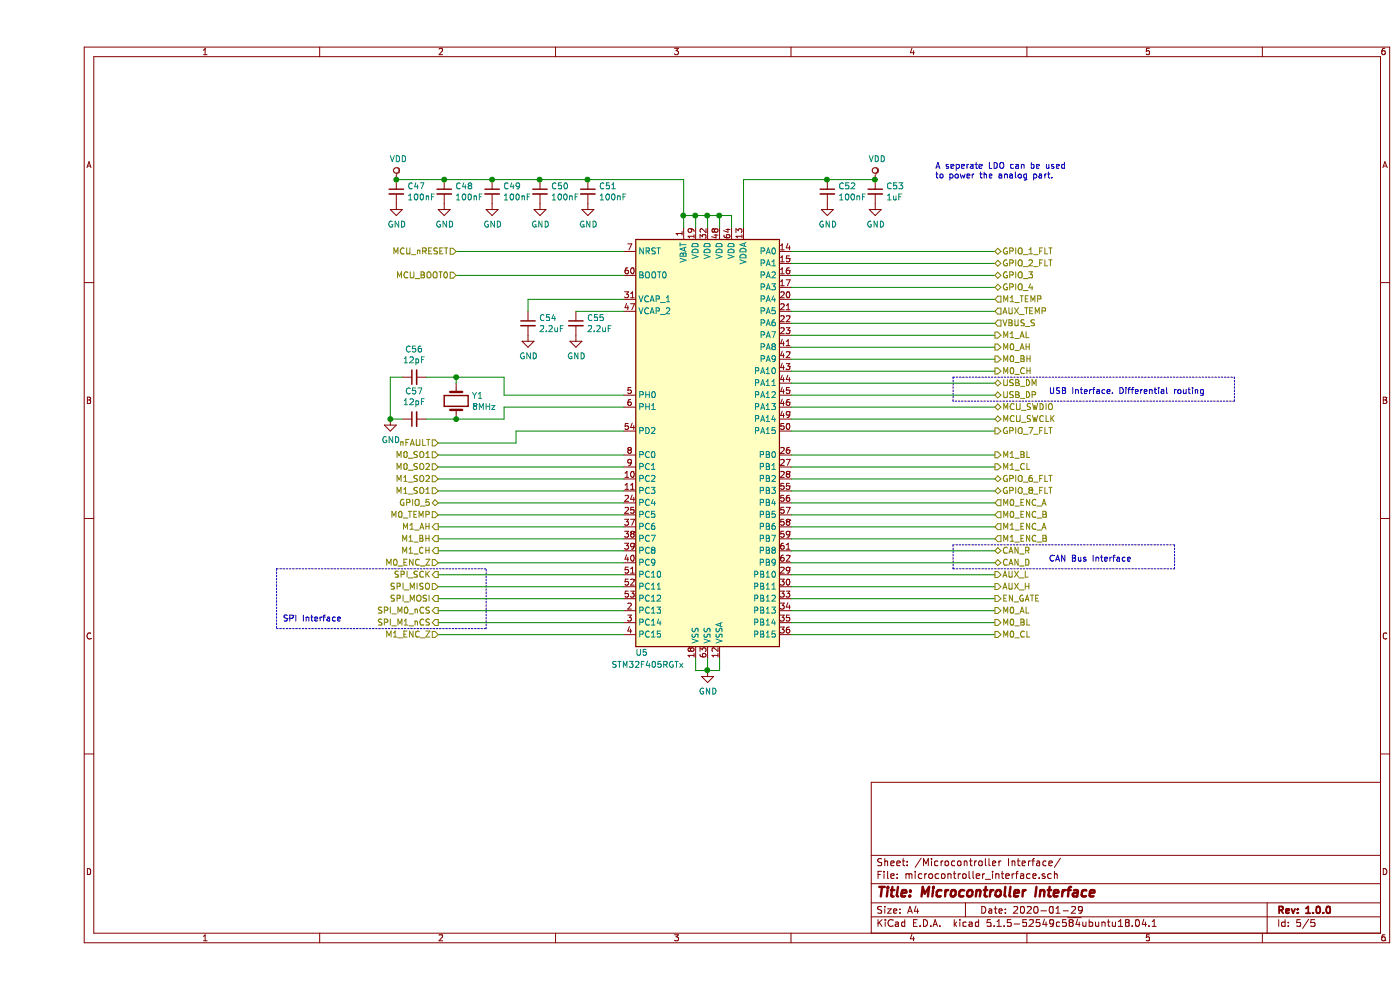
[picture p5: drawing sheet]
EESchema Schematic File Version 4
EELAYER 30 0
EELAYER END
$Descr A4 11693 8268
encoding utf-8
Sheet 5 5
Title "Microcontroller Interface"
Date "2020-01-29"
Rev "1.0.0"
Comp ""
Comment1 ""
Comment2 ""
Comment3 ""
Comment4 ""
$EndDescr
$Comp
L MCU_ST_STM32F4:STM32F405RGTx U5
U 1 1
P 5600 3700
F 0 "U5" H 5050 1950 50  0000 C CNN
F 1 "STM32F405RGTx" H 5100 1850 50  0000 C CNN
F 2 "Package_QFP:LQFP-64_10x10mm_P0.5mm" H 5000 2000 50  0001 R CNN
F 3 "http://www.st.com/st-web-ui/static/active/en/resource/technical/document/datasheet/DM00037051.pdf" H 5600 3700 50  0001 C CNN
	1    5600 3700
	1    0    0    -1  
$EndComp
$Comp
L power:GND #PWR0101
U 1 1
P 5600 5600
F 0 "#PWR0101" H 5600 5350 50  0001 C CNN
F 1 "GND" H 5605 5427 50  0000 C CNN
F 2 "" H 5600 5600 50  0001 C CNN
F 3 "" H 5600 5600 50  0001 C CNN
	1    5600 5600
	1    0    0    -1  
$EndComp
Wire Wire Line
	5500 5500 5500 5600
Wire Wire Line
	5500 5600 5600 5600
Wire Wire Line
	5600 5500 5600 5600
Connection ~ 5600 5600
Wire Wire Line
	5700 5500 5700 5600
Wire Wire Line
	5700 5600 5600 5600
$Comp
L Device:C_Small C47
U 1 1
P 3000 1600
F 0 "C47" H 3092 1646 50  0000 L CNN
F 1 "100nF" H 3092 1555 50  0000 L CNN
F 2 "Capacitor_SMD:C_0402_1005Metric" H 3000 1600 50  0001 C CNN
F 3 "~" H 3000 1600 50  0001 C CNN
	1    3000 1600
	1    0    0    -1  
$EndComp
$Comp
L Device:C_Small C48
U 1 1
P 3400 1600
F 0 "C48" H 3492 1646 50  0000 L CNN
F 1 "100nF" H 3492 1555 50  0000 L CNN
F 2 "Capacitor_SMD:C_0402_1005Metric" H 3400 1600 50  0001 C CNN
F 3 "~" H 3400 1600 50  0001 C CNN
	1    3400 1600
	1    0    0    -1  
$EndComp
$Comp
L Device:C_Small C49
U 1 1
P 3800 1600
F 0 "C49" H 3892 1646 50  0000 L CNN
F 1 "100nF" H 3892 1555 50  0000 L CNN
F 2 "Capacitor_SMD:C_0402_1005Metric" H 3800 1600 50  0001 C CNN
F 3 "~" H 3800 1600 50  0001 C CNN
	1    3800 1600
	1    0    0    -1  
$EndComp
$Comp
L Device:C_Small C50
U 1 1
P 4200 1600
F 0 "C50" H 4292 1646 50  0000 L CNN
F 1 "100nF" H 4292 1555 50  0000 L CNN
F 2 "Capacitor_SMD:C_0402_1005Metric" H 4200 1600 50  0001 C CNN
F 3 "~" H 4200 1600 50  0001 C CNN
	1    4200 1600
	1    0    0    -1  
$EndComp
$Comp
L Device:C_Small C51
U 1 1
P 4600 1600
F 0 "C51" H 4692 1646 50  0000 L CNN
F 1 "100nF" H 4692 1555 50  0000 L CNN
F 2 "Capacitor_SMD:C_0402_1005Metric" H 4600 1600 50  0001 C CNN
F 3 "~" H 4600 1600 50  0001 C CNN
	1    4600 1600
	1    0    0    -1  
$EndComp
$Comp
L Device:C_Small C53
U 1 1
P 7000 1600
F 0 "C53" H 7092 1646 50  0000 L CNN
F 1 "1uF" H 7092 1555 50  0000 L CNN
F 2 "Capacitor_SMD:C_0402_1005Metric" H 7000 1600 50  0001 C CNN
F 3 "~" H 7000 1600 50  0001 C CNN
	1    7000 1600
	1    0    0    -1  
$EndComp
$Comp
L Device:C_Small C52
U 1 1
P 6600 1600
F 0 "C52" H 6692 1646 50  0000 L CNN
F 1 "100nF" H 6692 1555 50  0000 L CNN
F 2 "Capacitor_SMD:C_0402_1005Metric" H 6600 1600 50  0001 C CNN
F 3 "~" H 6600 1600 50  0001 C CNN
	1    6600 1600
	1    0    0    -1  
$EndComp
Wire Wire Line
	3000 1500 3400 1500
Connection ~ 3400 1500
Wire Wire Line
	3400 1500 3800 1500
Connection ~ 3800 1500
Wire Wire Line
	3800 1500 4200 1500
Connection ~ 4200 1500
Wire Wire Line
	4200 1500 4600 1500
Wire Wire Line
	4600 1500 5400 1500
Wire Wire Line
	5400 1500 5400 1800
Connection ~ 4600 1500
Wire Wire Line
	5400 1800 5500 1800
Wire Wire Line
	5500 1800 5500 1900
Connection ~ 5400 1800
Wire Wire Line
	5400 1800 5400 1900
Wire Wire Line
	5500 1800 5600 1800
Wire Wire Line
	5600 1800 5600 1900
Connection ~ 5500 1800
Wire Wire Line
	5600 1800 5700 1800
Wire Wire Line
	5700 1800 5700 1900
Connection ~ 5600 1800
Wire Wire Line
	5700 1800 5800 1800
Wire Wire Line
	5800 1800 5800 1900
Connection ~ 5700 1800
Wire Wire Line
	6600 1500 5900 1500
Wire Wire Line
	5900 1500 5900 1900
Wire Wire Line
	7000 1500 6600 1500
Connection ~ 6600 1500
Text Notes 7500 1500 0    50   ~ 0
A seperate LDO can be used \nto power the analog part.
$Comp
L power:GND #PWR0104
U 1 1
P 6600 1700
F 0 "#PWR0104" H 6600 1450 50  0001 C CNN
F 1 "GND" H 6605 1527 50  0000 C CNN
F 2 "" H 6600 1700 50  0001 C CNN
F 3 "" H 6600 1700 50  0001 C CNN
	1    6600 1700
	1    0    0    -1  
$EndComp
$Comp
L power:GND #PWR0105
U 1 1
P 7000 1700
F 0 "#PWR0105" H 7000 1450 50  0001 C CNN
F 1 "GND" H 7005 1527 50  0000 C CNN
F 2 "" H 7000 1700 50  0001 C CNN
F 3 "" H 7000 1700 50  0001 C CNN
	1    7000 1700
	1    0    0    -1  
$EndComp
$Comp
L power:GND #PWR0106
U 1 1
P 4600 1700
F 0 "#PWR0106" H 4600 1450 50  0001 C CNN
F 1 "GND" H 4605 1527 50  0000 C CNN
F 2 "" H 4600 1700 50  0001 C CNN
F 3 "" H 4600 1700 50  0001 C CNN
	1    4600 1700
	1    0    0    -1  
$EndComp
$Comp
L power:GND #PWR0107
U 1 1
P 4200 1700
F 0 "#PWR0107" H 4200 1450 50  0001 C CNN
F 1 "GND" H 4205 1527 50  0000 C CNN
F 2 "" H 4200 1700 50  0001 C CNN
F 3 "" H 4200 1700 50  0001 C CNN
	1    4200 1700
	1    0    0    -1  
$EndComp
$Comp
L power:GND #PWR0108
U 1 1
P 3800 1700
F 0 "#PWR0108" H 3800 1450 50  0001 C CNN
F 1 "GND" H 3805 1527 50  0000 C CNN
F 2 "" H 3800 1700 50  0001 C CNN
F 3 "" H 3800 1700 50  0001 C CNN
	1    3800 1700
	1    0    0    -1  
$EndComp
$Comp
L power:GND #PWR0109
U 1 1
P 3400 1700
F 0 "#PWR0109" H 3400 1450 50  0001 C CNN
F 1 "GND" H 3405 1527 50  0000 C CNN
F 2 "" H 3400 1700 50  0001 C CNN
F 3 "" H 3400 1700 50  0001 C CNN
	1    3400 1700
	1    0    0    -1  
$EndComp
$Comp
L power:GND #PWR0110
U 1 1
P 3000 1700
F 0 "#PWR0110" H 3000 1450 50  0001 C CNN
F 1 "GND" H 3005 1527 50  0000 C CNN
F 2 "" H 3000 1700 50  0001 C CNN
F 3 "" H 3000 1700 50  0001 C CNN
	1    3000 1700
	1    0    0    -1  
$EndComp
Text HLabel 3500 2100 0    50   Input ~ 0
MCU_nRESET
$Comp
L Device:C_Small C55
U 1 1
P 4500 2700
F 0 "C55" H 4592 2746 50  0000 L CNN
F 1 "2.2uF" H 4592 2655 50  0000 L CNN
F 2 "Capacitor_SMD:C_0402_1005Metric" H 4500 2700 50  0001 C CNN
F 3 "~" H 4500 2700 50  0001 C CNN
	1    4500 2700
	1    0    0    -1  
$EndComp
$Comp
L Device:C_Small C54
U 1 1
P 4100 2700
F 0 "C54" H 4192 2746 50  0000 L CNN
F 1 "2.2uF" H 4192 2655 50  0000 L CNN
F 2 "Capacitor_SMD:C_0402_1005Metric" H 4100 2700 50  0001 C CNN
F 3 "~" H 4100 2700 50  0001 C CNN
	1    4100 2700
	1    0    0    -1  
$EndComp
Wire Wire Line
	4100 2600 4100 2500
Wire Wire Line
	4100 2500 4900 2500
Wire Wire Line
	4500 2600 4900 2600
$Comp
L Device:Crystal Y1
U 1 1
P 3500 3350
F 0 "Y1" V 3454 3481 50  0000 L CNN
F 1 "8MHz" V 3545 3481 50  0000 L CNN
F 2 "Crystal:Crystal_SMD_Abracon_ABM3-2Pin_5.0x3.2mm" H 3500 3350 50  0001 C CNN
F 3 "https://media.digikey.com/pdf/Data%20Sheets/AVX%20PDFs/CX5032GB0yyyyyH0HPQZ1_Series_Spec.pdf" H 3500 3350 50  0001 C CNN
F 4 "CX5032GB08000H0HPQZ1" V 3500 3350 50  0001 C CNN "MPN"
	1    3500 3350
	0    1    1    0   
$EndComp
$Comp
L Device:C_Small C57
U 1 1
P 3150 3500
F 0 "C57" V 3379 3500 50  0000 C CNN
F 1 "12pF" V 3288 3500 50  0000 C CNN
F 2 "Capacitor_SMD:C_0402_1005Metric" H 3150 3500 50  0001 C CNN
F 3 "~" H 3150 3500 50  0001 C CNN
	1    3150 3500
	0    -1   -1   0   
$EndComp
$Comp
L Device:C_Small C56
U 1 1
P 3150 3150
F 0 "C56" V 3379 3150 50  0000 C CNN
F 1 "12pF" V 3288 3150 50  0000 C CNN
F 2 "Capacitor_SMD:C_0402_1005Metric" H 3150 3150 50  0001 C CNN
F 3 "~" H 3150 3150 50  0001 C CNN
	1    3150 3150
	0    -1   -1   0   
$EndComp
Wire Wire Line
	3900 3150 3900 3300
Wire Wire Line
	3900 3300 4900 3300
Wire Wire Line
	3250 3150 3500 3150
Wire Wire Line
	3500 3200 3500 3150
Connection ~ 3500 3150
Wire Wire Line
	3500 3150 3900 3150
Wire Wire Line
	3250 3500 3500 3500
Wire Wire Line
	3900 3500 3900 3400
Wire Wire Line
	3900 3400 4900 3400
Connection ~ 3500 3500
Wire Wire Line
	3500 3500 3900 3500
$Comp
L power:GND #PWR0111
U 1 1
P 2950 3500
F 0 "#PWR0111" H 2950 3250 50  0001 C CNN
F 1 "GND" H 2955 3327 50  0000 C CNN
F 2 "" H 2950 3500 50  0001 C CNN
F 3 "" H 2950 3500 50  0001 C CNN
	1    2950 3500
	1    0    0    -1  
$EndComp
Wire Wire Line
	3050 3150 2950 3150
Wire Wire Line
	2950 3150 2950 3500
Wire Wire Line
	3050 3500 2950 3500
Connection ~ 2950 3500
Text HLabel 3500 2300 0    50   Input ~ 0
MCU_BOOT0
Text HLabel 3350 3800 0    50   Input ~ 0
M0_SO1
Text HLabel 3350 3900 0    50   Input ~ 0
M0_SO2
Text HLabel 3350 4000 0    50   Input ~ 0
M1_SO2
Text HLabel 3350 4100 0    50   Input ~ 0
M1_SO1
Text HLabel 3350 4200 0    50   BiDi ~ 0
GPIO_5
Text HLabel 3350 4300 0    50   Input ~ 0
M0_TEMP
Text HLabel 3350 4400 0    50   Output ~ 0
M1_AH
Text HLabel 3350 4500 0    50   Output ~ 0
M1_BH
Text HLabel 3350 4600 0    50   Output ~ 0
M1_CH
Text HLabel 3350 4700 0    50   Input ~ 0
M0_ENC_Z
Text HLabel 3350 4800 0    50   Output ~ 0
SPI_SCK
Text HLabel 3350 4900 0    50   Input ~ 0
SPI_MISO
Text HLabel 3350 5000 0    50   Output ~ 0
SPI_MOSI
Text HLabel 3350 5100 0    50   Output ~ 0
SPI_M0_nCS
Text HLabel 3350 5200 0    50   Output ~ 0
SPI_M1_nCS
Wire Wire Line
	3350 5200 4900 5200
Wire Wire Line
	3350 5100 4900 5100
Wire Wire Line
	4900 5000 3350 5000
Wire Wire Line
	3350 4900 4900 4900
Wire Wire Line
	4900 4800 3350 4800
Wire Wire Line
	3350 4700 4900 4700
Wire Wire Line
	3350 4600 4900 4600
Wire Wire Line
	4900 4500 3350 4500
Wire Wire Line
	3350 4400 4900 4400
Wire Wire Line
	3350 4300 4900 4300
Wire Wire Line
	4900 4200 3350 4200
Wire Wire Line
	3350 4100 4900 4100
Wire Wire Line
	3350 4000 4900 4000
Wire Wire Line
	3350 3900 4900 3900
Wire Wire Line
	4900 3800 3350 3800
Wire Notes Line
	2000 4750 2000 5250
Wire Notes Line
	3750 5250 3750 4750
Text HLabel 8000 2100 2    50   BiDi ~ 0
GPIO_1_FLT
Text HLabel 8000 2200 2    50   BiDi ~ 0
GPIO_2_FLT
Wire Wire Line
	8000 2100 6300 2100
Wire Wire Line
	6300 2200 8000 2200
$Comp
L power:GND #PWR0114
U 1 1
P 4500 2800
F 0 "#PWR0114" H 4500 2550 50  0001 C CNN
F 1 "GND" H 4505 2627 50  0000 C CNN
F 2 "" H 4500 2800 50  0001 C CNN
F 3 "" H 4500 2800 50  0001 C CNN
	1    4500 2800
	1    0    0    -1  
$EndComp
$Comp
L power:GND #PWR0115
U 1 1
P 4100 2800
F 0 "#PWR0115" H 4100 2550 50  0001 C CNN
F 1 "GND" H 4105 2627 50  0000 C CNN
F 2 "" H 4100 2800 50  0001 C CNN
F 3 "" H 4100 2800 50  0001 C CNN
	1    4100 2800
	1    0    0    -1  
$EndComp
Text HLabel 8000 2300 2    50   BiDi ~ 0
GPIO_3
Text HLabel 8000 2400 2    50   BiDi ~ 0
GPIO_4
Text HLabel 8000 2500 2    50   Input ~ 0
M1_TEMP
Text HLabel 8000 2600 2    50   Input ~ 0
AUX_TEMP
Text HLabel 8000 2700 2    50   Input ~ 0
VBUS_S
Text HLabel 8000 2800 2    50   Output ~ 0
M1_AL
Text HLabel 8000 2900 2    50   Output ~ 0
M0_AH
Text HLabel 8000 3000 2    50   Output ~ 0
M0_BH
Text HLabel 8000 3100 2    50   Output ~ 0
M0_CH
Text HLabel 8000 3200 2    50   BiDi ~ 0
USB_DM
Text HLabel 8000 3300 2    50   BiDi ~ 0
USB_DP
Text HLabel 8000 3400 2    50   BiDi ~ 0
MCU_SWDIO
Text HLabel 8000 3500 2    50   BiDi ~ 0
MCU_SWCLK
Text HLabel 8000 3600 2    50   Output ~ 0
GPIO_7_FLT
Wire Wire Line
	6300 2300 8000 2300
Wire Wire Line
	8000 2400 6300 2400
Wire Wire Line
	6300 2500 8000 2500
Wire Wire Line
	8000 2600 6300 2600
Wire Wire Line
	6300 2700 8000 2700
Wire Wire Line
	8000 2800 6300 2800
Wire Wire Line
	6300 2900 8000 2900
Wire Wire Line
	6300 3000 8000 3000
Wire Wire Line
	8000 3100 6300 3100
Wire Wire Line
	6300 3200 8000 3200
Wire Wire Line
	8000 3300 6300 3300
Wire Wire Line
	6300 3400 8000 3400
Wire Wire Line
	8000 3500 6300 3500
Wire Wire Line
	6300 3600 8000 3600
Wire Notes Line
	7650 3150 7650 3350
Text Notes 8450 3300 0    50   ~ 0
USB Interface. Differential routing
Wire Notes Line
	2000 4750 3750 4750
Wire Notes Line
	2000 5250 3750 5250
Text Notes 2050 5200 0    50   ~ 0
SPI Interface
Text HLabel 8000 3800 2    50   Output ~ 0
M1_BL
Text HLabel 8000 3900 2    50   Output ~ 0
M1_CL
Text HLabel 8000 4000 2    50   BiDi ~ 0
GPIO_6_FLT
Text HLabel 8000 4100 2    50   BiDi ~ 0
GPIO_8_FLT
Text HLabel 8000 4200 2    50   Input ~ 0
M0_ENC_A
Text HLabel 8000 4300 2    50   Input ~ 0
M0_ENC_B
Text HLabel 8000 4400 2    50   Input ~ 0
M1_ENC_A
Text HLabel 8000 4500 2    50   Input ~ 0
M1_ENC_B
Text HLabel 8000 4600 2    50   BiDi ~ 0
CAN_R
Text HLabel 8000 4700 2    50   BiDi ~ 0
CAN_D
Text HLabel 8000 4800 2    50   Output ~ 0
AUX_L
Text HLabel 8000 4900 2    50   Output ~ 0
AUX_H
Text HLabel 8000 5000 2    50   Output ~ 0
EN_GATE
Text HLabel 8000 5100 2    50   Output ~ 0
M0_AL
Text HLabel 8000 5200 2    50   Output ~ 0
M0_BL
Text HLabel 8000 5300 2    50   Output ~ 0
M0_CL
Text HLabel 3350 3700 0    50   Input ~ 0
nFAULT
Wire Wire Line
	3350 3700 4000 3700
Wire Wire Line
	4000 3700 4000 3600
Wire Wire Line
	4000 3600 4900 3600
Wire Wire Line
	6300 3800 8000 3800
Wire Wire Line
	6300 3900 8000 3900
Wire Wire Line
	8000 4000 6300 4000
Wire Wire Line
	6300 4100 8000 4100
Wire Wire Line
	8000 4200 6300 4200
Wire Wire Line
	6300 4300 8000 4300
Wire Wire Line
	8000 4400 6300 4400
Wire Wire Line
	6300 4500 8000 4500
Wire Wire Line
	8000 4600 6300 4600
Wire Wire Line
	6300 4700 8000 4700
Wire Wire Line
	8000 4800 6300 4800
Wire Wire Line
	6300 4900 8000 4900
Wire Wire Line
	8000 5000 6300 5000
Wire Wire Line
	6300 5100 8000 5100
Wire Wire Line
	8000 5200 6300 5200
Wire Wire Line
	6300 5300 8000 5300
Wire Notes Line
	7650 3150 10000 3150
Wire Notes Line
	10000 3150 10000 3350
Wire Notes Line
	10000 3350 7650 3350
Wire Notes Line
	7650 4550 7650 4750
Wire Notes Line
	7650 4750 9500 4750
Wire Notes Line
	9500 4750 9500 4550
Wire Notes Line
	9500 4550 7650 4550
Text Notes 8450 4700 0    50   ~ 0
CAN Bus Interface
Text HLabel 3350 5300 0    50   Input ~ 0
M1_ENC_Z
Wire Wire Line
	3350 5300 4900 5300
$Comp
L power:VDD #PWR0186
U 1 1
P 3000 1500
F 0 "#PWR0186" H 3000 1350 50  0001 C CNN
F 1 "VDD" H 3017 1673 50  0000 C CNN
F 2 "" H 3000 1500 50  0001 C CNN
F 3 "" H 3000 1500 50  0001 C CNN
	1    3000 1500
	1    0    0    -1  
$EndComp
Connection ~ 3000 1500
$Comp
L power:VDD #PWR0187
U 1 1
P 7000 1500
F 0 "#PWR0187" H 7000 1350 50  0001 C CNN
F 1 "VDD" H 7017 1673 50  0000 C CNN
F 2 "" H 7000 1500 50  0001 C CNN
F 3 "" H 7000 1500 50  0001 C CNN
	1    7000 1500
	1    0    0    -1  
$EndComp
Connection ~ 7000 1500
Wire Wire Line
	3500 2100 4900 2100
Wire Wire Line
	3500 2300 4900 2300
$EndSCHEMATC
